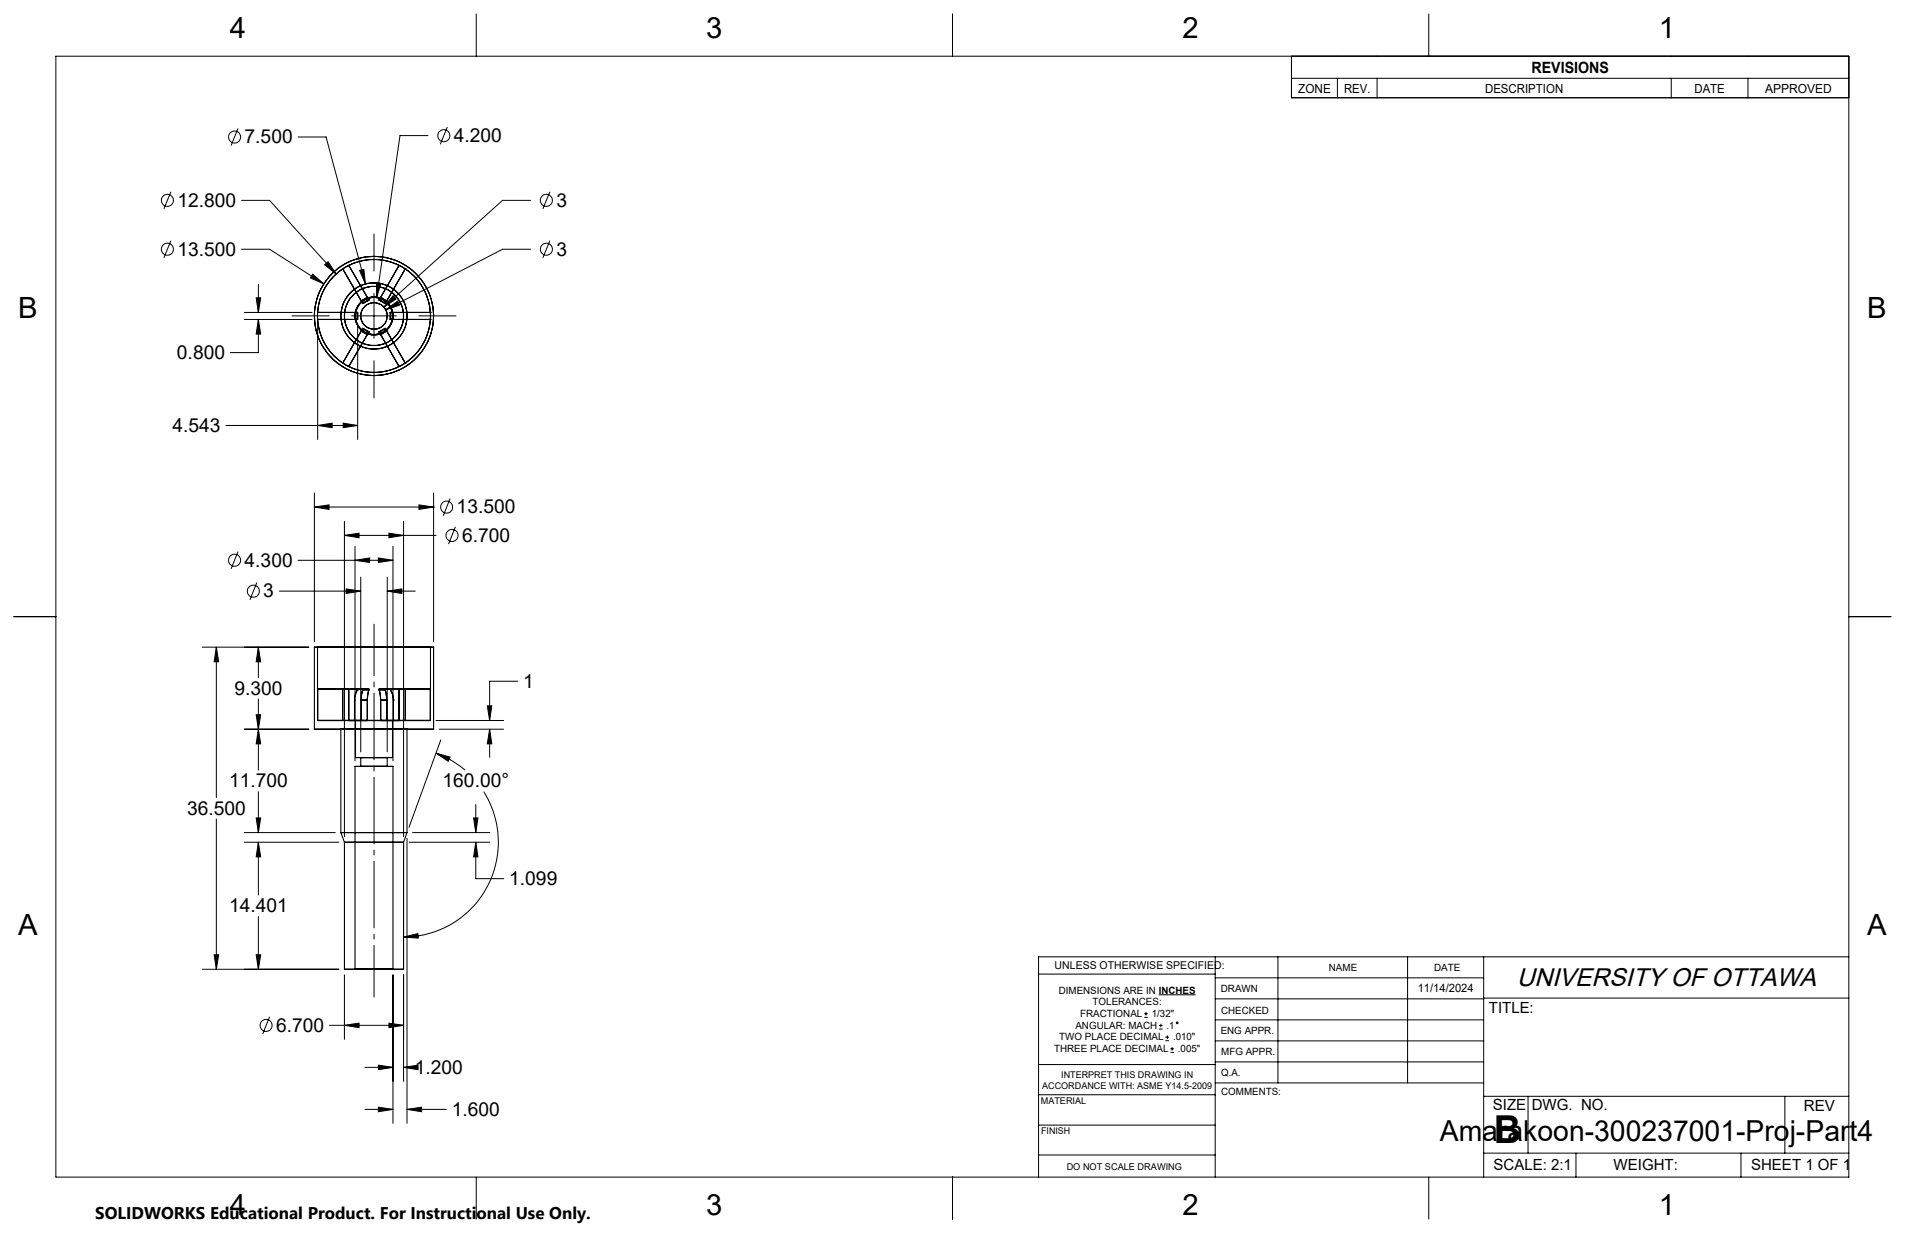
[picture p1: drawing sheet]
<svg xmlns="http://www.w3.org/2000/svg" width="432mm" height="279mm" viewBox="0 0 432 279" stroke-linecap="round" stroke-linejoin="round" font-family="sans-serif">
<g fill="none" stroke="#000" stroke-width=".25">
<path d="M72 72.4a12.6 12.6 0 0 0 5.7 9.9M72 70.8v1.6M72 70.8h.1M72 72.4h.1M72 72.4h9M72 70.8h9M77.7 60.9a12.7 12.7 0 0 0-5.7 9.9M77.7 60.9h.1M77.7 60.9l4.2 7.3M77.7 60.9l4.5 7.8M79.1 60.1a12.7 12.7 0 0 1 11.4 0M79.1 60.1l-1.4 .8"/>
<path d="M79.1 60.1h.1M79.1 60.1l4.5 7.8M80.4 72.4h.7M80.4 70.8h.7M80.4 72.4h.1M80.4 70.8h.1M80.4 70.8v1.6M81 70.8h.1M81 72.4h.1M81 70.8v1.6M81.1 70.8v1.6M81.9 68.2l.3 .6"/>
<path d="M81.9 75h.1M81.9 68.2h.1M81.9 75l1.4 .8M82.2 68.7v.1M82.2 74.5l1.4 .8M82.2 74.5l-4.5 7.8M82.2 74.4v.1M82.2 74.4l-.3 .6M82.2 74.4l1.4 .8M83.3 67.4l.3 .6M83.3 67.4h.1M83.3 75.8h.1"/>
<path d="M83.3 67.4l-1.4 .8M83.6 67.9v.1M83.6 75.3l-4.5 7.7M83.6 67.9l-1.4 .8M83.6 75.2l-.3 .6M83.6 75.2v.1M83.6 68l-1.4 .8M85.9 75.2l.1 .1M85.9 75.2l.4 .6M85.9 68l1.4 .8M86 67.9l-.1 .1M86 67.9l1.3 .8"/>
<path d="M86 75.3l4.5 7.7M86.3 67.4l-.4 .6M86.3 67.4h.1M86.3 75.8h.1M86.3 67.4l1.4 .8M87.3 74.4l.4 .6M87.3 74.4v.1M87.3 74.4l-1.4 .8M87.3 68.7v.1M87.3 74.5l4.6 7.8M87.3 74.5l-1.3 .8M87.7 68.2l-.4 .6"/>
<path d="M87.7 68.2h.1M87.7 75h.1M87.7 75l-1.4 .8M87.7 75l4.2 7.3M88.4 70.8v1.6M88.5 72.4h.1M88.5 70.8h.7M88.5 70.8h.1M88.5 72.4h.7M88.5 72.4h9M88.5 70.8h9M88.5 70.8v1.6"/>
<path d="M89.2 70.8h.1M89.2 72.4h.1M89.2 70.8v1.6M90.5 60.1l1.4 .8M90.5 60.1h.1M90.5 60.1l-4.5 7.8M90.5 60.1l-4.2 7.3M91.9 60.9a13 13 0 0 1 5.6 9.9M91.9 60.9h.1M91.9 60.9l-4.6 7.8M97.5 72.4a12.9 12.9 0 0 1-5.6 9.9M97.5 70.8v1.6"/>
<path d="M97.5 70.8h.1M97.5 72.4h.1M77.7 82.3l1.4 .7M77.7 82.3h.1M79.1 83a12.7 12.7 0 0 0 11.4 0M79.1 83h.1M90.5 83h.1M91.9 82.3l-1.4 .7M91.9 82.3h.1M71.3 146.6h27zM71.3 146.6v18.6M72 146.6h25.6z"/>
<path d="M72 146.6v9.5M72 156.1h.1M72 156.1h11.6v.2M72 156.1v7.2M80.4 158.6h.1M80.4 158.6v4.7M81 156.1l.1 .2M81 156.1h.1M81.1 156.3a4.2 4.2 0 0 0-.7 2.3M81.1 156.3h.1M81.9 158.6v4.7M81.9 158.6h1.4"/>
<path d="M82.2 156.1v.2M82.2 156.3l-.3 2.3M82.2 156.3h1.4M83.3 158.6v4.7h-11.3M83.6 156.3l-.3 2.3M85.9 156.3l.4 2.3M85.9 156.3h1.4M86.3 158.6v4.7h11.2M86.3 158.6h1.4M87.3 156.3l.4 2.3M87.3 156.1v.2M87.7 158.6v4.7"/>
<path d="M88.5 156.3a4.2 4.2 0 0 1 .7 2.3M88.5 156.3h.1M88.5 156.1v.2M88.5 156.1h.1M89.2 158.6h.1M89.2 158.6v4.7M97.5 156.1h-11.5l-.1 .2M97.5 156.1h.1M97.5 156.1v7.2M97.6 146.6v9.5M98.3 146.6v18.6M71.3 165.2h27z"/>
<path d="M72 163.3h5.7v-7.2h1.4v7.2h11.4v-7.2h1.4v7.2h5.6M77.3 165.2h15zM77.3 165.2v23.5l.8 2.2v28.7M80.4 163.3h.1M80.5 173.7h8.6zM80.5 173.7v45.9M80.6 171.7h8.4zM80.6 163.3h8.4zM80.6 163.3v8.4M81.8 173.7h6zM81.8 171.7h6zM81.8 171.7v2"/>
<path d="M87.8 171.7v2M89 163.3v8.4M89.1 173.7v45.9M89.2 163.3h.1M92.3 165.2v23.5l-.8 2.2v28.7M77.3 188.7h15zM78.1 190.9h13.4zM78.1 219.6h13.4zM80.5 219.6h8.6z"/>
<circle cx="84.8" cy="71.6" r="4.3"/>
<circle cx="84.8" cy="71.6" r="13.5"/>
<circle cx="84.8" cy="71.6" r="12.8"/>
<circle cx="84.8" cy="71.6" r="6.7"/>
<circle cx="84.8" cy="71.6" r="4.2"/>
<circle cx="84.8" cy="71.6" r="7.5"/>
<circle cx="84.8" cy="71.6" r="3"/>
</g>
<g fill="none" stroke="#000" stroke-width=".23">
<path d="M12.7 12.7h406.4v254h-406.4zM107.9 3.2v9.5M215.9 3.2v9.5M292.7 12.7v9.5h126.4M292.7 17.7h126.4M303.1 17.7v4.5M312.1 17.7v4.5M323.8 3.2v9.5M378.8 17.7v4.5M396.2 17.7v4.5M53.9 29.1l-1.5 3.9M67.6 31h6.3l8.9 33.3"/>
<path d="M97 30.7h-6.3l-5.3 36.8M101.4 28.8l-1.6 3.9M38.7 43.5l-1.6 3.8M38.7 54.5l-1.6 3.9M54.8 45.4h6.3l15.1 16.7M54.8 56.5h6.3l12.3 7.8M84.8 53v8.4M120.3 45.4h-6.4l-26.9 24.2M120.3 56.5h-6.4l-26.5 13.7M124.6 43.5l-1.6 3.8M124.6 54.5l-1.6 3.9M55.4 72.4h15.3"/>
<path d="M55.4 70.8h15.3M58.1 67.5h1l-.5 3.3zM58.6 72.4l.5 3.3h-1zM58.6 64.5v6.3M58.6 72.4v7.5h-6.4M66.2 71.6h8.4M70.9 62.1l2.5 2.2-3.1-1.3zM72 73.7v25.9M73.6 60l.8-.7 1.8 2.8zM79.7 71.6h10.2M81.1 73.7v25.9M81.5 61.3l1-.3 .3 3.3z"/>
<path d="M84.8 66.5v10.2M85.3 64.1l1 .1-.9 3.3zM87.4 70.2l2.7-2 .5 .9zM89.1 67l.7 .8-2.8 1.8zM94.9 71.6h8.5M51.2 96.4h29.9M72 96.4l3.3-.5v1zM77.8 95.9l3.3 .5-3.3 .5zM84.8 81.7v8.5M71.3 114.9l3.3-.5v1zM71.3 111.7v33.7M71.3 114.9h27"/>
<path d="M78.1 118.1v71.5M91.5 118.1v71.5M95 114.4l3.3 .5-3.3 .5zM98.3 114.9h.1M98.3 111.7v33.7M102 113l-1.5 3.9M103.2 119.4l-1.5 3.9M3.1 139.7h9.6M53.9 125l-1.5 3.9M58.2 132l-1.5 3.9M63.3 133.9h18.5M67.6 127h21.5"/>
<path d="M78.1 121.3l3.3-.5v1zM78.1 121.3h20.7M78.5 133.5l3.3 .4-3.3 .6zM80.5 127l3.3-.6v1.1zM80.5 123.8v48.6M81.8 130.8v39.6M85.8 126.4l3.3 .6-3.3 .5zM87.8 133.9l3.3-.4v1zM87.8 130.8v39.6M87.8 133.9h6.3M88.2 120.8l3.3 .5-3.3 .5zM89.1 123.8v48.6"/>
<path d="M419.1 139.7h9.5M45.9 146.6h24.1M49 146.6l.6 3.4h-1.1zM49 146.6v34.1M58.6 146.6l.5 3.4h-1zM58.6 146.6v6.9M58.6 158.4v16.1M110.5 159.9h1l-.5 3.4zM117.3 154.4h-6.3v8.9M55.4 165.2h14.6M58.1 162h1l-.5 3.2zM58.6 165.2l.5 3.4h-1z"/>
<path d="M58.6 179.4v9.3M98.8 170.7l3.2 .9-.4 .9zM98.8 170.7a20.9 20.9 0 0 1 6.6 3.8M98.8 163.3h15.4M99.6 165.2h14.6M99.9 167.7l-7.2 19.8M109.6 179.4a21.5 21.5 0 0 1-18.1 32.9M111 165.2l.5 3.4h-1zM111 165.2v6.4M49 185.6v34M55.4 188.7h20.6M55.4 190.9h21.4"/>
<path d="M58.1 185.3h1l-.5 3.4zM58.6 190.9l.5 3.3h-1zM58.6 190.9v11.9M92.3 189.9v64.7M92.7 190.9h18.3M93.5 188.7h17.5M107.4 185.3h.9l-.5 3.4zM107.8 190.9l.5 3.3h-.9zM107.8 190.9v8.2h6.4M107.8 182.3v6.4M45.9 219.6h30.9M48.5 216.4h1.1l-.6 3.2z"/>
<path d="M58.1 216.4h1l-.5 3.2zM58.6 207.7v11.9M91.5 212.3l3.2-.7 .1 1zM275.4 216.8v49.9M289.7 216.8v28.6M319.1 216.8v28.6M336.3 216.8v49.9M419.1 216.8h-183.7v49.9M61.1 230.4l-1.6 3.9M74.7 232.3h16.8M78.1 232.3l3.3-.5v1.1zM78.1 220.9v14.6"/>
<path d="M88.2 231.8l3.3 .5-3.3 .6zM89.1 220.9v33.7M91.5 220.9v24.1M235.4 220.7h40M259.4 230.5h.8M259.4 229.7h.8M259.8 229.3v.8M262.6 225.4h8.4M262.7 233.2h.8M262.7 232.4h.8M263.1 232v.8M264.2 235.8h.8"/>
<path d="M264.2 235h.8M264.6 234.6v.8M265.3 238.5h.8M265.3 237.7h.8M265.7 237.3v.8M275.4 235.9h60.9M275.4 231.1h60.9M275.4 226.3h60.9M275.4 221.6h60.9M336.3 226.2h82.8M82.7 241.9h6.4M82.7 251.4h6.4"/>
<path d="M85.8 241.4l3.3 .5-3.3 .5zM85.8 250.9l3.3 .5-3.3 .5zM91.5 241.9l3.3-.5v1zM91.5 241.9h1.3M92.3 251.4l3.3-.5v1zM92.3 251.4h8.9M235.4 255h40M235.4 248.1h40.2M235.4 241.2h40.2M275.4 245.4h60.9M275.4 240.6h60.9M336.3 248.4h82.8"/>
<path d="M346.4 248.4v12.9M404.6 248.4v12.9M107.9 266.7v9.6M215.9 266.7v9.6M235.4 261.7h40M323.8 266.7v9.6M336.3 261.3h82.8M357.2 261.3v5.4M394.6 261.3v5.4"/>
<circle cx="53.2" cy="31.1" r="1.36"/>
<circle cx="100.6" cy="30.7" r="1.36"/>
<circle cx="37.9" cy="56.5" r="1.36"/>
<circle cx="37.9" cy="45.4" r="1.36"/>
<circle cx="123.8" cy="56.5" r="1.36"/>
<circle cx="123.8" cy="45.4" r="1.36"/>
<circle cx="101.2" cy="114.9" r="1.36"/>
<circle cx="53.2" cy="126.9" r="1.36"/>
<circle cx="57.4" cy="134" r="1.36"/>
<circle cx="102.5" cy="121.3" r="1.36"/>
<circle cx="60.3" cy="232.4" r="1.36"/>
<circle cx="266.9" cy="231.8" r=".2"/>
</g>
<path d="M84.8 226v-84.6" fill="none" stroke="#000" stroke-width=".23" stroke-dasharray="15.2 1.3 1.3 1.3" stroke-dashoffset="3.4" stroke-linecap="butt"/>
<path d="M49 146.6l.6 3.4h-1.1zM48.5 216.4h1.1l-.6 3.2zM58.6 146.6l.5 3.4h-1zM58.1 162h1l-.5 3.2zM95 114.4l3.3 .5-3.3 .5zM71.3 114.9l3.3-.5v1zM88.2 231.8l3.3 .5-3.3 .6zM78.1 232.3l3.3-.5v1.1zM58.6 165.2l.5 3.4h-1zM58.1 185.3h1l-.5 3.4zM58.6 190.9l.5 3.3h-1zM58.1 216.4h1l-.5 3.2zM91.5 212.3l3.2-.7 .1 1zM98.8 170.7l3.2 .9-.4 .9zM107.8 190.9l.5 3.3h-.9zM107.4 185.3h.9l-.5 3.4zM91.5 241.9l3.3-.5v1zM85.8 241.4l3.3 .5-3.3 .5zM88.2 120.8l3.3 .5-3.3 .5zM78.1 121.3l3.3-.5v1zM85.8 126.4l3.3 .6-3.3 .5zM80.5 127l3.3-.6v1.1zM78.5 133.5l3.3 .4-3.3 .6zM87.8 133.9l3.3-.4v1zM85.8 250.9l3.3 .5-3.3 .5zM92.3 251.4l3.3-.5v1zM111 165.2l.5 3.4h-1zM110.5 159.9h1l-.5 3.4zM73.6 60l2.6 2.1-1.8-2.8zM70.9 62.1l-.6 .9 3.1 1.3zM89.1 67l-2.1 2.6 2.8-1.8zM85.3 64.1l.1 3.4 .9-3.3zM58.6 72.4l.5 3.3h-1zM58.1 67.5h1l-.5 3.3zM72 96.4l3.3-.5v1zM77.8 95.9l3.3 .5-3.3 .5zM81.5 61.3l1.3 3-.3-3.3zM87.4 70.2l3.2-1.1-.5-.9z" fill="#000"/>
<text font-size="8.7" x="338.6" y="259">B</text>
<g font-size="6.6">
<text x="52.1" y="8.6">4</text>
<text x="160.1" y="8.6">3</text>
<text x="268" y="8.6">2</text>
<text x="376" y="8.6">1</text>
<text x="4.1" y="72.1">B</text>
<text x="423.2" y="72.1">B</text>
<text x="4.1" y="211.8">A</text>
<text x="423.2" y="211.8">A</text>
<text x="326.4" y="258.5">Amarakoon-300237001-Proj-Part4</text>
<text x="52.1" y="275.3">4</text>
<text x="160.1" y="275.3">3</text>
<text x="268" y="275.3">2</text>
<text x="376" y="275.3">1</text>
</g>
<text font-size="5.8" x="343.8" y="223.5">UNIVERSITY OF OTTAWA</text>
<g font-size="4.4">
<text x="55.4" y="32.5">7.500</text>
<text x="102.9" y="32.2">4.200</text>
<text x="40.2" y="46.8">12.800</text>
<text x="126.1" y="46.8">3</text>
<text x="40.2" y="57.9">13.500</text>
<text x="126.1" y="57.9">3</text>
<text x="40.1" y="81.3">0.800</text>
<text x="39.1" y="97.8">4.543</text>
<text x="103.5" y="116.3">13.500</text>
<text x="104.7" y="122.8">6.700</text>
<text x="55.4" y="128.4">4.300</text>
<text x="59.7" y="135.4">3</text>
<text x="118.5" y="155.8">1</text>
<text x="53.1" y="157.4">9.300</text>
<text x="51.9" y="178.4">11.700</text>
<text x="100.3" y="178.4">160.00°</text>
<text x="42.4" y="184.6">36.500</text>
<text x="115.4" y="200.6">1.099</text>
<text x="51.9" y="206.7">14.401</text>
<text x="62.6" y="233.8">6.700</text>
<text x="94" y="243.3">1.200</text>
<text x="102.4" y="252.8">1.600</text>
</g>
<text font-size="3.8" x="21.6" y="276.3">SOLIDWORKS Educational Product. For Instructional Use Only.</text>
<g font-size="3.5">
<text x="347.1" y="16.5">REVISIONS</text>
<text x="337.5" y="229.5">TITLE:</text>
<text x="338.4" y="251.5">SIZE</text>
<text x="347.2" y="251.6">DWG. NO.</text>
<text x="408.9" y="251.7">REV</text>
<text x="338.5" y="265.1">SCALE: 2:1</text>
<text x="365.8" y="265.2">WEIGHT:</text>
<text x="396.9" y="265.1">SHEET 1 OF 1</text>
</g>
<g font-size="2.8">
<text x="294.3" y="21">ZONE</text>
<text x="304.7" y="21">REV.</text>
<text x="336.6" y="21">DESCRIPTION</text>
<text x="384.1" y="21">DATE</text>
<text x="400.1" y="21">APPROVED</text>
</g>
<text font-size="2.6" x="321.4" y="224.8">11/14/2024</text>
<text font-size="2.4" x="239.1" y="219.6">UNLESS OTHERWISE SPECIFIED:</text>
<g font-size="2.3">
<text x="301.2" y="220">NAME</text>
<text x="325.1" y="220">DATE</text>
<text x="240" y="225.2">DIMENSIONS ARE IN INCHES</text>
<text x="247.7" y="227.8">TOLERANCES:</text>
<text x="276.7" y="224.9">DRAWN</text>
<text x="243.8" y="233.1">ANGULAR: MACH</text>
<text x="244.8" y="230.5">FRACTIONAL</text>
<text x="261.1" y="230.5">1/32&quot;</text>
<text x="264.4" y="233.1">.1</text>
<text x="276.8" y="229.8">CHECKED</text>
<text x="238.9" y="238.4">THREE PLACE DECIMAL</text>
<text x="240.1" y="235.8">TWO PLACE DECIMAL</text>
<text x="265.9" y="235.8">.010&quot;</text>
<text x="267" y="238.4">.005&quot;</text>
<text x="276.7" y="234.4">ENG APPR.</text>
<text x="276.8" y="239.2">MFG APPR.</text>
<text x="276.8" y="243.9">Q.A.</text>
<text x="276.8" y="248.1">COMMENTS:</text>
</g>
<g font-size="2.1">
<text x="240.5" y="244.2">INTERPRET THIS DRAWING IN</text>
<text x="235.9" y="250.1">MATERIAL</text>
<text x="236.2" y="246.7">ACCORDANCE WITH: ASME Y14.5-2009</text>
<text x="236" y="257">FINISH</text>
<text x="241.8" y="265.1">DO NOT SCALE DRAWING</text>
</g>
</svg>
